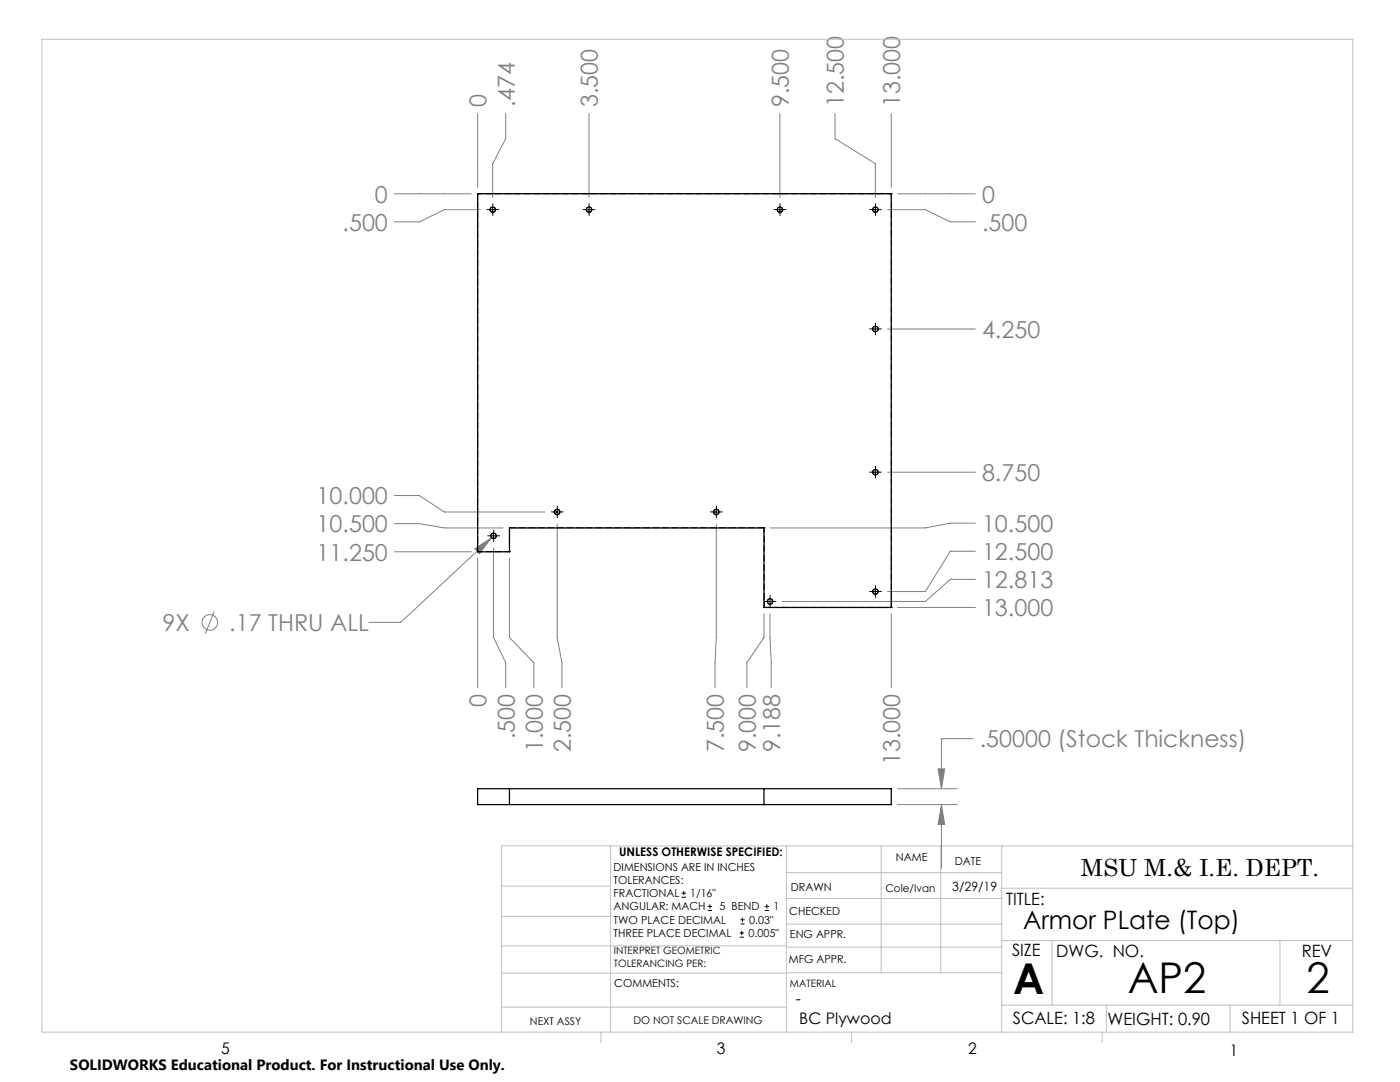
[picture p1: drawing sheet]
<svg xmlns="http://www.w3.org/2000/svg" width="279mm" height="216mm" viewBox="0 0 279 216" stroke-linecap="round" stroke-linejoin="round" font-family="sans-serif">
<g fill="none" stroke="#808080" stroke-width=".2">
<path d="M78.7 38.7h15.4M95.3 22.6v14.8M100.9 22.6v5.1l-2.6 5v6.7M117.5 22.6v16.8M155.6 22.6v16.8M166.7 22.6v5.1l8 5v6.7M177.9 22.6v14.8M179.1 38.7h15.6M95.9 41.8h-7.2l-5 2.5h-5M177.1 41.8h7.6l5 2.5h5M177.1 65.7h17.6M78.7 98.9h5l5 3.3h20.1"/>
<path d="M177.1 94.2h17.6M78.7 104.5h5l5 .8h11.7M78.7 110.1h15.4M94.8 109.5l3.3-2.2-2.4 3.2zM95.3 111.4v25.8M98.1 107.3l-18.1 16.9h-6.4M98.5 109.4v17.8l2.4 5v5M101.7 111.4v15.8l4.8 5v5M111.2 104.6v22.6l.9 5v5M142.9 104.6v22.6l-.2 5v5M194.7 104.4h-5l-5 .9h-31M194.7 110h-5l-5 8h-7.6"/>
<path d="M194.7 115.6h-5l-5 4.4h-28.6M42.8 122l-1.8 4.4M152.5 122.5v4.7l-3.5 5v5M153.7 122.5l.2 14.7M177.9 122.5v14.7M179.1 121.2h15.6M179.1 157.4h12M187.2 153.4h1.3l-.6 4zM194.2 147.4h-6.3v10M179.1 160.5h12M187.9 160.5l.6 4h-1.3zM187.9 160.5v12.7"/>
<circle cx="41.9" cy="124.2" r="1.55"/>
</g>
<g fill="none" stroke="#000" stroke-width=".2">
<path d="M97.7 41.8h1.3M98.3 41.2v1.3M116.9 41.8h1.3M117.5 41.2v1.3M155 41.8h1.3M155.6 41.2v1.3M174.1 41.8h1.2M174.7 41.2v1.3M174.1 65.7h1.2M174.7 65v1.3M174.1 94.2h1.2M174.7 93.6v1.3"/>
<path d="M97.9 106.9h1.2M98.5 106.3v1.3M110.6 102.2h1.2M111.2 101.5v1.3M142.3 102.2h1.3M142.9 101.5v1.3M153.7 119.4v1.3M174.1 118h1.2M174.7 117.4v1.3M153 120h1.3M136 179h.9M136 178.2h.9"/>
<path d="M136.5 177.8v.8M141.3 181.7h.8M141.3 180.9h.8M141.7 180.4v.9M147.6 187h.8M147.6 186.2h.8M147.8 184.4h.8M147.8 183.5h.8M148 185.7v.9M148.2 183.1v.8M152.6 181.7h.9M152.6 180.9h.9"/>
<path d="M153 180.4v.9"/>
</g>
<g fill="none" stroke="#000" stroke-width=".2" stroke-dasharray="15.2 1.3 1.3 1.3">
<path d="M97.7 41.8h-.5M98.4 41.2v-.6M98.4 42.5v.5M99 41.8h.5M116.9 41.8h-.5M117.6 41.2v-.6M117.6 42.5v.5M118.2 41.8h.5M155 41.8h-.5M155.7 41.2v-.6M155.7 42.5v.5M156.3 41.8h.5"/>
<path d="M174.1 41.8h-.6M174.7 41.2v-.6M174.7 42.5v.5M175.4 41.8h.5M174.1 65.6h-.6M174.7 65v-.5M174.7 66.3v.5M175.4 65.6h.5M174.1 94.2h-.6M174.7 93.6v-.6M174.7 94.8v.6M175.4 94.2h.5"/>
<path d="M97.9 106.9h-.6M98.5 106.3v-.6M98.5 107.5v.6M99.2 106.9h.5M110.6 102.1h-.6M111.2 101.5v-.5M111.2 102.8v.5M111.9 102.1h.5M142.3 102.1h-.5M143 101.5v-.5M143 102.8v.5M143.6 102.1h.5"/>
<path d="M153.7 119.4v-.6M174.1 118h-.6M174.7 117.4v-.6M174.7 118.7v.5M175.4 118h.5M153.1 120h-.6M153.7 120.6v.6M154.3 120h.6"/>
</g>
<g fill="none" stroke="#c0c0c0" stroke-width=".2">
<path d="M8.4 7.8h261.6v198.2h-261.6zM100.1 176.8h21.7M121.8 168.8v37.2M157 168.8v37.2M157 179.3h42.9M157 174.1h42.9M175.9 168.8v25.3M187.7 168.8v25.3M199.9 177.2h70.1M199.9 168.8v37.2M270 168.8h-169.9v37.2M100.1 194.2h56.9"/>
<path d="M100.1 188.7h56.9M100.1 182.8h21.7M157 194.1h42.9M157 184.4h42.9M157 189h42.9M199.9 187.7h70.1M210 187.7v12.9M255.4 187.7v12.9M100.1 201h56.9M119.9 206v2.1M170 206v2.1M199.9 200.6h70.1"/>
<path d="M220 206v2.1M220.8 200.6v5.4M245.5 200.6v5.4"/>
</g>
<path d="M187.2 153.4h1.3l-.6 4zM187.9 160.5l.6 4h-1.3zM94.8 109.5l.9 1 2.4-3.2z" fill="#808080"/>
<g fill="none" stroke="#000" stroke-width=".25">
<path d="M95.3 38.7h82.6v82.5h-25.4v-15.9h-50.8v4.8h-6.4zM95.3 157.4h82.6v3.1h-82.6zM101.7 157.4v3.1M152.5 157.4v3.1"/>
<circle cx="98.3" cy="41.8" r=".54"/>
<circle cx="117.5" cy="41.8" r=".54"/>
<circle cx="155.6" cy="41.8" r=".54"/>
<circle cx="174.7" cy="41.8" r=".54"/>
<circle cx="174.7" cy="65.6" r=".54"/>
<circle cx="174.7" cy="94.2" r=".54"/>
<circle cx="98.5" cy="106.9" r=".54"/>
<circle cx="111.2" cy="102.2" r=".54"/>
<circle cx="142.9" cy="102.2" r=".54"/>
<circle cx="174.7" cy="118" r=".54"/>
<circle cx="153.7" cy="120" r=".55"/>
</g>
<path d="M95.3 38.6h.1M177.9 38.6h.1M95.3 110.1h.1M101.7 105.3h.1M101.7 110.1h.1M101.7 105.3h50.8M152.5 105.3h.1M152.5 121.2h.1M177.9 121.2h.1" fill="none" stroke="#000" stroke-width=".2" stroke-dasharray="1.3 .6"/>
<path d="M177.9 38.6h-82.6M95.3 110.1h6.4M152.5 105.3v15.9M152.5 121.2h25.4M177.9 121.2v-82.6" fill="none" stroke="#000" stroke-width=".2" stroke-dasharray="1.3 .6" stroke-dashoffset=".3"/>
<path d="M98.4 42.4a.54 .54 0 0 0 .4-.8 .54 .54 0 0 0-.8-.2 .54 .54 0 0 0 .1 .9l.3 .1M117.6 42.4a.54 .54 0 0 0 .5-.8 .54 .54 0 0 0-.9-.2 .54 .54 0 0 0 .2 .9l.2 .1M155.7 42.4a.54 .54 0 0 0 .5-.8 .54 .54 0 0 0-.9-.2 .54 .54 0 0 0 .2 .9l.2 .1M174.7 42.4a.54 .54 0 0 0 .5-.8 .54 .54 0 0 0-.9-.2 .54 .54 0 0 0 .2 .9l.2 .1M174.7 66.2a.54 .54 0 0 0 .5-.8 .54 .54 0 0 0-.9-.1 .54 .54 0 0 0 .2 .8l.2 .1M174.7 94.7a.54 .54 0 0 0 .5-.7 .54 .54 0 0 0-.9-.2 .54 .54 0 0 0 .2 .9h.2M98.5 107.4a.54 .54 0 0 0 .5-.7 .54 .54 0 0 0-.9-.2 .54 .54 0 0 0 .2 .9h.2M111.2 102.7a.54 .54 0 0 0 .5-.8 .54 .54 0 0 0-.9-.1 .54 .54 0 0 0 .2 .8l.2 .1M143 102.7a.54 .54 0 0 0 .5-.8 .54 .54 0 0 0-.9-.1 .54 .54 0 0 0 .2 .8l.2 .1M174.7 118.6a.54 .54 0 0 0 .5-.8 .54 .54 0 0 0-.9-.2 .54 .54 0 0 0 .2 .9l.2 .1M153.7 120.5a.54 .54 0 0 0 .5-.7 .54 .54 0 0 0-.9-.2 .54 .54 0 0 0 .2 .9h.2" fill="none" stroke="#000" stroke-width=".2" stroke-dasharray="1.3 .6" stroke-dashoffset="-.1"/>
<path d="M95.3 38.6v71.5M101.7 110.1v-4.8" fill="none" stroke="#000" stroke-width=".2" stroke-dasharray="1.3 .6" stroke-dashoffset=".2"/>
<g font-size="8.5">
<text x="202.2" y="198.3">A</text>
<text x="225.1" y="198.1">AP2</text>
<text x="260.8" y="198.1">2</text>
</g>
<text font-size="5.1" x="204.2" y="185.4">Armor PLate (Top)</text>
<g font-size="4.7" fill="#808080">
<text x="97.1" y="21.4" transform="rotate(-90 97.1 21.4)">0</text>
<text x="102.7" y="21.4" transform="rotate(-90 102.7 21.4)">.474</text>
<text x="119.3" y="21.4" transform="rotate(-90 119.3 21.4)">3.500</text>
<text x="157.4" y="21.4" transform="rotate(-90 157.4 21.4)">9.500</text>
<text x="168.4" y="21.4" transform="rotate(-90 168.4 21.4)">12.500</text>
<text x="179.7" y="21.4" transform="rotate(-90 179.7 21.4)">13.000</text>
<text x="74.8" y="40.4">0</text>
<text x="196" y="40.4">0</text>
<text x="68.4" y="46">.500</text>
<text x="196" y="46">.500</text>
<text x="196" y="67.4">4.250</text>
<text x="196" y="96">8.750</text>
<text x="63.2" y="100.6">10.000</text>
<text x="63.2" y="106.2">10.500</text>
<text x="196" y="106.1">10.500</text>
<text x="63.2" y="111.9">11.250</text>
<text x="196" y="111.7">12.500</text>
<text x="196" y="117.4">12.813</text>
<text x="32.5" y="125.9">9X</text>
<text x="45.8" y="125.9">.17 THRU ALL</text>
<text x="196" y="123">13.000</text>
<text x="97.1" y="141.1" transform="rotate(-90 97.1 141.1)">0</text>
<text x="102.7" y="147.5" transform="rotate(-90 102.7 147.5)">.500</text>
<text x="195.5" y="149.1">.50000 (Stock Thickness)</text>
<text x="108.3" y="150.1" transform="rotate(-90 108.3 150.1)">1.000</text>
<text x="114" y="150.1" transform="rotate(-90 114 150.1)">2.500</text>
<text x="144.5" y="150.1" transform="rotate(-90 144.5 150.1)">7.500</text>
<text x="150.8" y="150.1" transform="rotate(-90 150.8 150.1)">9.000</text>
<text x="155.7" y="150.1" transform="rotate(-90 155.7 150.1)">9.188</text>
<text x="179.7" y="152.7" transform="rotate(-90 179.7 152.7)">13.000</text>
</g>
<text font-size="4.7" x="215.7" y="174.7">MSU M.&amp; I.E. DEPT.</text>
<g font-size="3.4">
<text x="200.8" y="180.5">TITLE:</text>
<text x="202" y="190.8">SIZE</text>
<text x="210.8" y="190.9">DWG. NO.</text>
<text x="259.8" y="191">REV</text>
<text x="202.1" y="204.4">SCALE: 1:8</text>
<text x="221" y="204.5">WEIGHT: 0.90</text>
<text x="247.8" y="204.4">SHEET 1 OF 1</text>
</g>
<g font-size="3.2">
<text x="158.8" y="200.4">-</text>
<text x="159.5" y="204.4">BC Plywood</text>
<text x="44.2" y="210.4">5</text>
<text x="143.1" y="210.4">3</text>
<text x="193.2" y="210.3">2</text>
<text x="245.4" y="210.6">1</text>
</g>
<text font-size="3" x="14" y="213.5">SOLIDWORKS Educational Product. For Instructional Use Only.</text>
<text font-size="2.5" x="190.1" y="177.8">3/29/19</text>
<text font-size="2.4" x="123.6" y="170.8">UNLESS OTHERWISE SPECIFIED:</text>
<g font-size="2.2">
<text x="122.5" y="173.7">DIMENSIONS ARE IN INCHES</text>
<text x="178.8" y="171.8">NAME</text>
<text x="190.6" y="172.5">DATE</text>
<text x="122.5" y="176.4">TOLERANCES:</text>
<text x="122.5" y="179">FRACTIONAL</text>
<text x="137.8" y="179">1/16&quot;</text>
<text x="157.8" y="177.8">DRAWN</text>
<text x="122.5" y="184.3">TWO PLACE DECIMAL</text>
<text x="122.5" y="181.7">ANGULAR: MACH</text>
<text x="143.6" y="181.7">5 BEND</text>
<text x="149.5" y="184.3">0.03&quot;</text>
<text x="154.4" y="181.7">1</text>
<text x="157.5" y="182.5">CHECKED</text>
<text x="122.5" y="187">THREE PLACE DECIMAL</text>
<text x="149.4" y="187">0.005&quot;</text>
<text x="157.6" y="187.2">ENG APPR.</text>
<text x="122.6" y="197">COMMENTS:</text>
<text x="157.4" y="192.2">MFG APPR.</text>
</g>
<g font-size="2.1">
<text x="176.7" y="178">Cole/Ivan</text>
<text x="105.8" y="204.5">NEXT ASSY</text>
<text x="126.4" y="204.3">DO NOT SCALE DRAWING</text>
</g>
<g font-size="2">
<text x="122.5" y="190.4">INTERPRET GEOMETRIC</text>
<text x="122.5" y="192.9">TOLERANCING PER:</text>
<text x="157.7" y="197">MATERIAL</text>
</g>
</svg>
